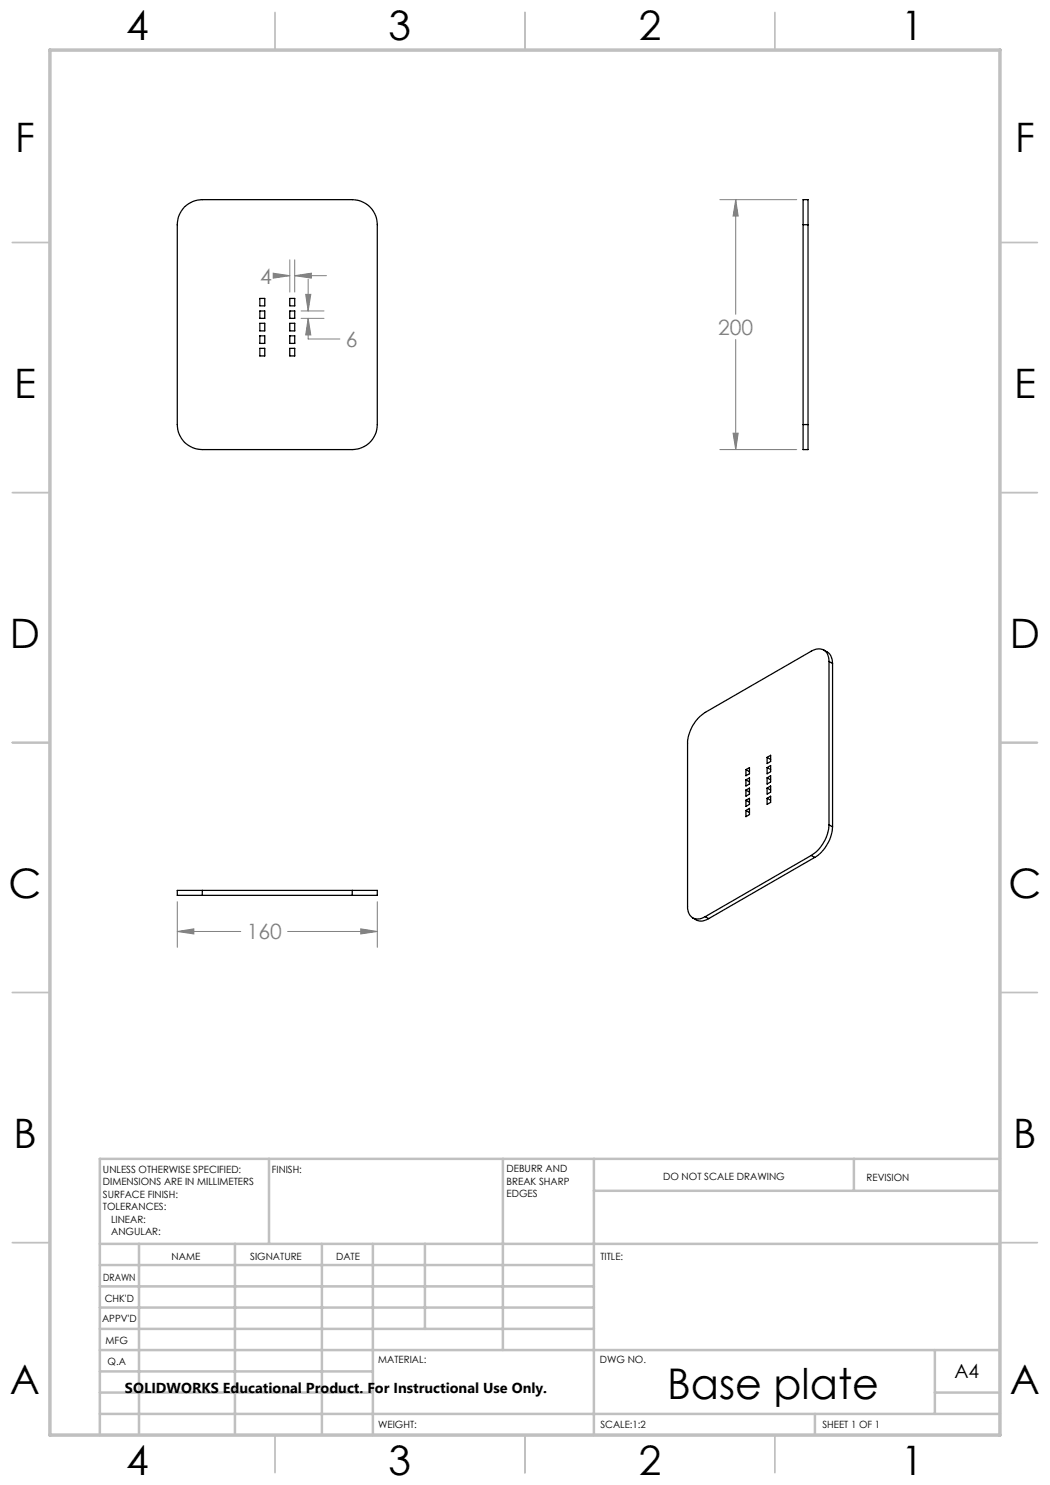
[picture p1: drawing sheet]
<svg xmlns="http://www.w3.org/2000/svg" width="210mm" height="297mm" viewBox="0 0 210 297" stroke-linecap="round" stroke-linejoin="round" font-family="sans-serif">
<g fill="none" stroke="#808080" stroke-width=".2">
<path d="M144 39.9h15.3M147.1 39.9l.5 3.3h-1zM147.1 39.9v23M54.6 54.6l3.4 .5-3.4 .5zM55.5 55.1h2.5M58 52v6.4M58.9 55.1l3.4-.5v1zM58.9 52v6.4M58.9 55.1h6.4M61.1 58.9h1.1l-.6 3.3zM61.6 55.8v6.4M60.2 63.7h4.6"/>
<path d="M60.2 62.2h4.6M61.6 63.7l.6 3.3h-1.1zM61.6 63.7v4.1h6.4M147.1 67.9v22M144 89.9h15.3M146.6 86.6h1l-.5 3.3zM35.5 180.3v9.2M35.5 186.3h12.7M35.5 186.3l3.3-.5v1zM57.5 186.3h18M72.1 185.8l3.4 .5-3.4 .5zM75.5 180.3v9.2"/>
</g>
<g fill="none" stroke="#c0c0c0" stroke-width=".35">
<path d="M55 2.5v7.5M105 2.5v7.5M155 2.5v7.5M2.5 48.5h7.5M200 48.5h7.5M2.5 98.5h7.5M200 98.5h7.5M2.5 148.5h7.5M200 148.5h7.5M2.5 198.5h7.5M200 198.5h7.5M2.5 248.5h7.5"/>
<path d="M200 248.5h7.5M55 287v7.5M105 287v7.5M155 287v7.5"/>
</g>
<g fill="none" stroke="#c0c0c0" stroke-width=".5">
<path d="M53.8 231.8v17M100.6 231.8v38.2M118.8 231.8v55.2M118.8 238.2h81.2M170.8 231.8v6.4M200 231.8h-180v55.2M20 248.8h180M20 257.3h98.8M20 253h98.8M27.8 248.8v38.2M47 248.8v38.2M64.4 248.8v38.2"/>
<path d="M74.6 248.8v38.2M85 248.8v17M20 265.8h98.8M20 261.5h98.8M20 278.5h54.6M20 274.3h54.6M20 270h180M187 278.5h13M187 270v12.8M20 282.8h180M163 282.8v4.2"/>
</g>
<path d="M10 10h190v277h-190z" fill="none" stroke="#c0c0c0" stroke-width=".7"/>
<path d="M61.6 63.7l.6 3.3h-1.1zM61.1 58.9h1.1l-.6 3.3zM58.9 55.1l3.4-.5v1zM54.6 54.6l3.4 .5-3.4 .5zM146.6 86.6h1l-.5 3.3zM147.1 39.9l.5 3.3h-1zM35.5 186.3l3.3-.5v1zM72.1 185.8l3.4 .5-3.4 .5z" fill="#808080"/>
<g fill="none" stroke="#000" stroke-width=".25">
<path d="M36.9 41.4a5.2 5.2 0 0 1 3.6-1.5h29.9a5 5 0 0 1 5.1 5v40a5 5 0 0 1-5.1 5h-29.9a4.9 4.9 0 0 1-5-5v-40a5.2 5.2 0 0 1 1.4-3.5zM52 59.7h1v1.5h-1zM58 59.7h.9v1.5h-.9zM160.6 44.9v-5h1v5M160.6 44.9h1M160.6 44.9v40M161.6 44.9v40M52 62.2h1v1.5h-1zM52 64.7h1v1.5h-1zM52 67.2h1v1.5h-1zM52 69.7h1v1.5h-1zM58 62.2h.9v1.5h-.9z"/>
<path d="M58 67.2h.9v1.5h-.9zM58 64.7h.9v1.5h-.9zM58 69.7h.9v1.5h-.9zM160.6 84.9v5h1v-5M160.6 84.9h1M164.7 130a2.59 2.59 0 0 1 1.8 2.7M165.8 132.3a2.17 2.17 0 0 0-1-2.3 2.17 2.17 0 0 0-2.6 .2l-21.2 12.3a7.8 7.8 0 0 0-3.5 6.1v32.7a2.15 2.15 0 0 0 1 2.3 2.15 2.15 0 0 0 2.5-.3M165.8 132.3v32.7M165.8 132.3l.7 .4M166.5 132.7v32.7M149.2 156l.7-.4v1.2l-.7 .4zM149.2 153.9l.7-.4v1.3l-.7 .3z"/>
<path d="M149.2 158l.7-.4v1.2l-.7 .4zM149.2 158l.7 .4M149.2 156l.7 .4M149.2 153.9l.7 .4M153.4 151.5l.7-.4v1.2l-.7 .4zM153.4 153.5l.7-.4v1.2l-.7 .5zM153.4 155.6l.7-.5v1.3l-.7 .4zM153.4 157.6l.7-.4v1.2l-.7 .4zM153.4 159.7l.7-.5v1.3l-.7 .4zM153.4 159.7l.7 .4M153.4 157.6l.7 .4M153.4 155.6l.7 .4"/>
<path d="M153.4 153.5l.7 .4M153.4 151.5l.7 .4M40.5 178.1h-5v1h5M40.5 178.1v1M40.5 178.1h29.9M40.5 179.1h29.9M70.4 178.1h5.1v1h-5.1M70.4 178.1v1M149.2 160.1l.7-.4v1.2l-.7 .4zM149.2 162.1l.7-.4v1.2l-.7 .4zM149.2 162.1l.7 .4M149.2 160.1l.7 .4"/>
<path d="M162.2 171.1l-21.2 12.2M162.2 171.1l.7 .4M162.9 171.5l-21.2 12.2M165.8 165a7.9 7.9 0 0 1-3.6 6.1M165.8 165l.7 .4M166.5 165.4a7.9 7.9 0 0 1-3.6 6.1M138.5 183.6a2.56 2.56 0 0 0 3.2 .1M141 183.3l.7 .4"/>
</g>
<text font-size="8.5" x="133.4" y="279.7">Base plate</text>
<g font-size="8.1">
<text x="25.2" y="8">4</text>
<text x="77.7" y="8">3</text>
<text x="127.7" y="8">2</text>
<text x="180.2" y="8">1</text>
<text x="3" y="30.4">F</text>
<text x="203" y="30.4">F</text>
<text x="2.8" y="79.6">E</text>
<text x="202.8" y="79.6">E</text>
<text x="2" y="129.6">D</text>
<text x="202" y="129.6">D</text>
<text x="1.7" y="179.6">C</text>
<text x="201.7" y="179.6">C</text>
<text x="2.7" y="229.6">B</text>
<text x="202.7" y="229.6">B</text>
<text x="2" y="278.9">A</text>
<text x="202" y="278.9">A</text>
<text x="25.2" y="295">4</text>
<text x="77.7" y="295">3</text>
<text x="127.7" y="295">2</text>
<text x="180.2" y="295">1</text>
</g>
<g font-size="4.2" fill="#808080">
<text x="52" y="56.7">4</text>
<text x="69.2" y="69.4">6</text>
<text x="143.6" y="67">200</text>
<text x="49.3" y="187.9">160</text>
</g>
<text font-size="3.9" x="190.9" y="275.5">A4</text>
<text font-size="2.9" x="25" y="278.6">SOLIDWORKS Educational Product. For Instructional Use Only.</text>
<g font-size="2">
<text x="20.6" y="234.6">UNLESS OTHERWISE SPECIFIED:</text>
<text x="20.6" y="237.1">DIMENSIONS ARE IN MILLIMETERS</text>
<text x="20.6" y="239.6">SURFACE FINISH:</text>
<text x="54.4" y="234.6">FINISH:</text>
<text x="101.3" y="234.5">DEBURR AND</text>
<text x="101.3" y="237">BREAK SHARP</text>
<text x="101.3" y="239.5">EDGES</text>
<text x="132.6" y="236">DO NOT SCALE DRAWING</text>
<text x="173.3" y="236.2">REVISION</text>
<text x="20.6" y="242.1">TOLERANCES:</text>
<text x="22.2" y="244.6">LINEAR:</text>
<text x="22.2" y="247.1">ANGULAR:</text>
<text x="34.3" y="252">NAME</text>
<text x="50" y="251.9">SIGNATURE</text>
<text x="67.2" y="251.9">DATE</text>
<text x="120.1" y="251.9">TITLE:</text>
<text x="20.6" y="256.1">DRAWN</text>
<text x="20.9" y="260.3">CHK'D</text>
<text x="20.4" y="264.4">APPV'D</text>
<text x="21.1" y="268.8">MFG</text>
<text x="21.5" y="273">Q.A</text>
<text x="75.6" y="272.5">MATERIAL:</text>
<text x="120" y="272.5">DWG NO.</text>
<text x="75.6" y="285.5">WEIGHT:</text>
<text x="120.1" y="285.6">SCALE:1:2</text>
<text x="164.5" y="285.6">SHEET 1 OF 1</text>
</g>
</svg>
